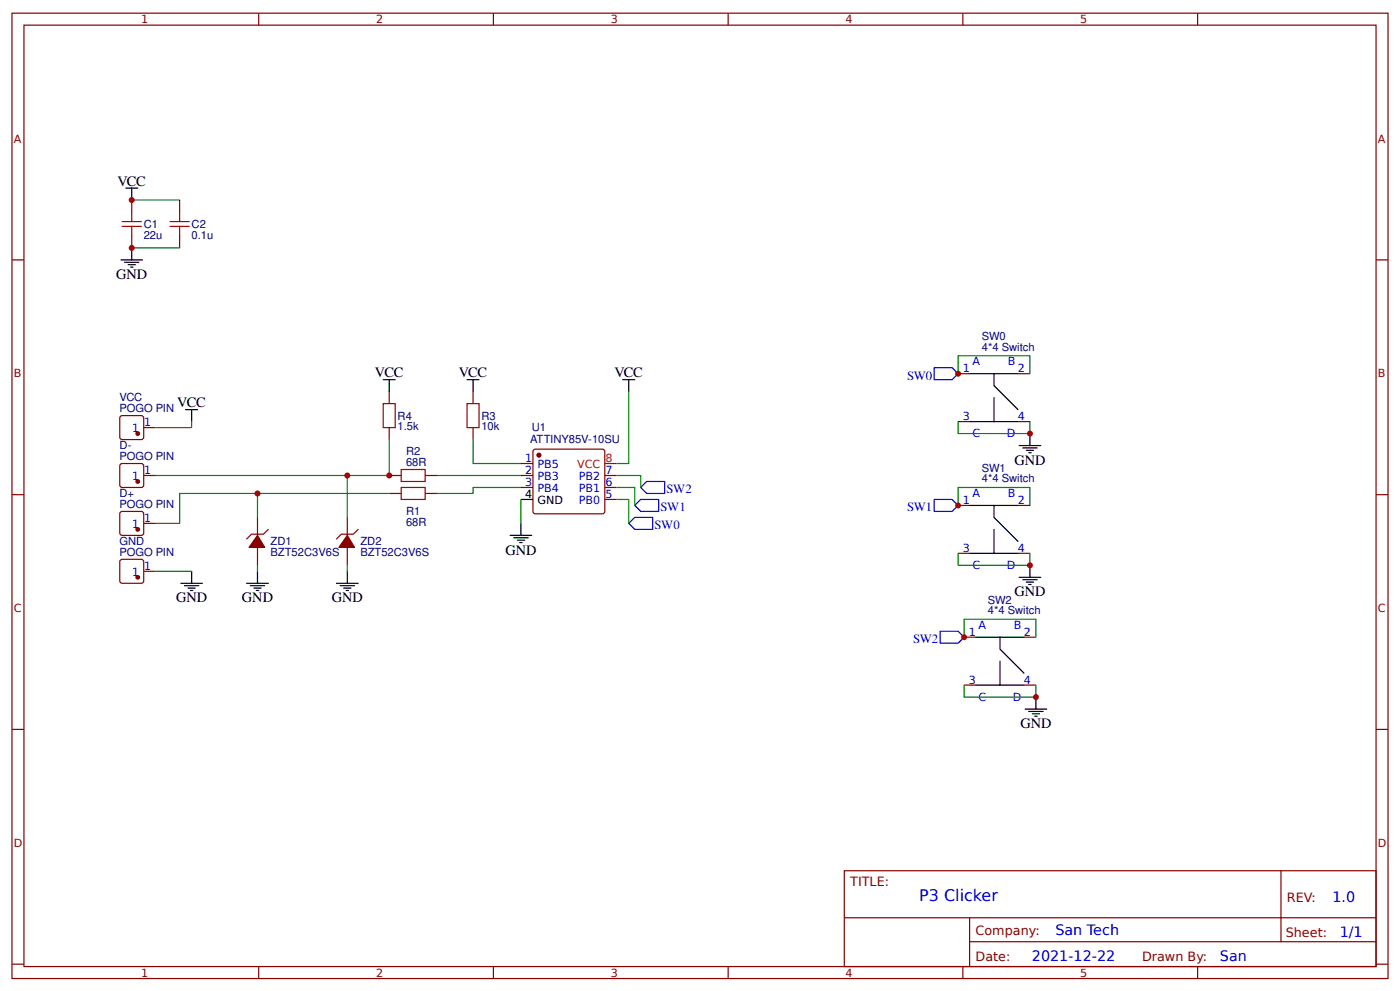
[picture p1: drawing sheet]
<svg xmlns="http://www.w3.org/2000/svg" width="309mm" height="219mm" viewBox="0 0 309 219" stroke-linecap="round" stroke-linejoin="round" font-family="sans-serif">
<g fill="none" stroke="#800" stroke-width=".26">
<path d="M2.6 2.9h304.1v213.3h-304.1zM5.3 5.6h298.7v207.9h-298.7zM57.1 2.9v2.7M109 2.9v2.7M160.9 2.9v2.7M212.7 2.9v2.7M264.6 2.9v2.7M2.6 57.4h2.7M29.1 44.2v2.6M29.1 52.1v2.7M39.7 44.2v2.6M39.7 52.1v2.7"/>
<path d="M304 57.4h2.7M26.7 91.9l4.5-.1 .5 .3v4.5l-.2 .4-4.5 .1-.5-.3v-4.5zM31.7 94.5h2.7M86 86.5v2.7M86 94.5v2.6M104.5 86.5v2.7M104.5 94.5v2.6M118 99.3h15.4l.2 .4-.1 13.5-.4 .3-15.1-.1-.3-.4v-13.3zM211.7 82.5h2.6M211.7 93.1h2.6M224.9 82.5h2.6M224.9 93.1h2.6"/>
<path d="M2.6 109.3h2.7M26.5 113.2l.5-.2h4.5l.2 .5v4.5l-.5 .3-4.5-.1-.2-.5zM26.5 102.7l.5-.3 4.5 .1 .2 .4v4.5l-.5 .3-4.5-.1-.2-.4zM31.7 105h2.7M31.7 115.6h2.7M56.9 114.3v4M59.3 116.9l-1.1 1.1h-2.6l-1.1 1.1M76.7 114.3v4M79.1 116.9l-1 1.1h-2.7l-1.1 1.1M86 105h2.6M86 109h2.6M93.9 105h2.7"/>
<path d="M93.9 109h2.7M115.1 102.4h2.6M115.1 105h2.6M115.1 107.7h2.6M133.6 105h2.7M133.6 107.7h2.7M133.6 110.3h2.7M211.7 111.7h2.6M224.9 111.7h2.6M304 109.3h2.7M26.5 123.8l.5-.2h4.5l.2 .5v4.5l-.5 .3-4.5-.1-.2-.5zM31.7 126.2h2.7"/>
<path d="M56.9 120.9v4M76.7 120.9v4M211.7 122.2h2.6M224.9 122.2h2.6M213 140.8h2.6M213 151.3h2.6M226.2 140.8h2.7M226.2 151.3h2.7M2.6 161.1h2.7M304 161.1h2.7M186.5 192.4h117.5v21.1h-117.5zM283 192.4v15.6"/>
<path d="M2.6 213h2.7M57.1 213.5v2.7M109 213.5v2.7M160.9 213.5v2.7M186.6 202.7h117.3M212.7 213.5v2.7M214.2 208h89.7M214.2 202.7v10.6M264.6 213.5v2.7M304 213h2.7"/>
</g>
<g fill="none" stroke="#000" stroke-width=".26">
<path d="M26.7 57.4h4.8M27.5 57.9h3.2M27.8 41.5h2.6M28.3 58.5h1.6M28.8 59h.6M29.1 41.5v2.7M29.1 54.8v2.6M41 90.5h2.7M42.3 90.5v2.6M84.7 83.9h2.6M86 83.9v2.6M103.2 83.9h2.6"/>
<path d="M104.5 83.9v2.6M137.6 83.9h2.6M138.9 83.9v2.6M214.3 82.5h10.6M214.3 93.1h10.6M219.6 82.5v2.7l5.3 5.3M219.6 87.8v5.3M225.2 98.4h4.7M226 99h3.1M226.7 99.5h1.6M227.5 95.8v2.6M112.7 118.3h4.8"/>
<path d="M113.5 118.8h3.2M114.3 119.3h1.6M114.8 119.9h.6M115.1 115.6v2.7M115.1 110.3h2.6M214.3 111.7h10.6M219.6 111.7v2.6l5.3 5.3M219.6 116.9v5.3M227.3 100h.5M40 128.9h4.7M40.7 129.4h3.2M41.5 129.9h1.6"/>
<path d="M42.1 130.4h.5M42.3 126.2v2.7M54.5 128.9h4.8M55.3 129.4h3.2M56.1 129.9h1.6M56.6 130.4h.5M56.9 126.2v2.7M74.3 128.9h4.8M75.1 129.4h3.2M75.9 129.9h1.6M76.5 130.4h.5M76.7 126.2v2.7"/>
<path d="M214.3 122.2h10.6M225.2 127.5h4.7M226 128.1h3.1M226.7 128.6h1.6M227.3 129.1h.5M227.5 124.9v2.6M215.6 140.8h10.6M215.6 151.3h10.6M220.9 140.8v2.6l5.3 5.3M220.9 146v5.3M226.5 156.6h4.7M227.3 157.2h3.2"/>
<path d="M228.1 157.7h1.6M228.6 158.2h.5M228.9 154v2.6"/>
</g>
<g fill="#800" stroke="#800" stroke-width=".26">
<path d="M76.7 118.3l1.6 2.6h-3.4z"/>
<path d="M56.9 118.3l1.6 2.6h-3.5z"/>
<circle cx="119.1" cy="100.5" r=".4"/>
<circle cx="30.4" cy="95.8" r=".4"/>
<circle cx="30.4" cy="116.9" r=".4"/>
<circle cx="30.4" cy="127.5" r=".4"/>
<circle cx="30.4" cy="106.4" r=".4"/>
</g>
<path d="M133.6 102.4h2.7" fill="none" stroke="#f00" stroke-width=".26"/>
<g fill="none" stroke="#080" stroke-width=".26">
<path d="M29.1 44.2h10.6M29.1 54.8h10.6M42.3 93.1v1.4h-7.9M86 97.1v7.9h-51.6M104.5 97.1v5.3h10.6M138.9 86.5v15.9h-2.6M211.7 93.1v2.7h15.8v-2.7M211.7 82.5v-3.9h15.8v3.9M56.9 109v5.3M76.7 105v9.3M86 109h-46.3v6.6h-5.3M96.6 105h18.5"/>
<path d="M115.1 107.7h-10.6v1.3h-7.9M115.1 110.3v5.3M136.3 105h5.3v2.7M136.3 107.7h3.9v4M136.3 110.3h2.6v5.3M211.7 111.7v-4h15.8v4M34.4 126.2h7.9M56.9 124.9v1.3M76.7 124.9v1.3M211.7 122.2v2.7h15.8v-2.7M213 140.8v-4h15.9v4M213 151.3v2.7h15.9v-2.7"/>
</g>
<path d="M27 48.9h4.2M27 50h4.2M29.1 46.8v2.1M29.1 50v2.1M37.6 48.9h4.2M37.6 50h4.2M39.7 46.8v2.1M39.7 50v2.1M84.7 89.2h2.6v5.3h-2.6zM103.2 89.2h2.6v5.3h-2.6zM88.6 103.7h5.3v2.7h-5.3zM88.6 107.7h5.3v2.6h-5.3z" fill="none" stroke="#a00000" stroke-width=".26"/>
<path d="M206.4 81.2h3.9l1.4 1.3-1.4 1.4h-3.9zM140.2 114.3h4v2.6h-4l-1.3-1.3zM141.6 107.7l1.3-1.3h3.9v2.6h-3.9zM141.6 110.3h3.9v2.7h-3.9l-1.4-1.3zM206.4 110.3h3.9l1.4 1.4-1.4 1.3h-3.9zM207.7 139.4h4l1.3 1.4-1.3 1.3h-4z" fill="none" stroke="#00f" stroke-width=".26"/>
<g fill="#c00">
<circle cx="86" cy="105" r=".66"/>
<circle cx="227.5" cy="95.8" r=".66"/>
<circle cx="211.7" cy="82.6" r=".66"/>
<circle cx="211.7" cy="111.7" r=".66"/>
<circle cx="213" cy="140.8" r=".66"/>
<circle cx="227.5" cy="124.9" r=".66"/>
<circle cx="228.9" cy="154" r=".66"/>
<circle cx="56.9" cy="109" r=".66"/>
<circle cx="29.1" cy="54.8" r=".66"/>
<circle cx="29.1" cy="44.2" r=".66"/>
<circle cx="76.7" cy="105" r=".66"/>
</g>
<text font-size="3.5" fill="#00f" x="203.1" y="199.1">P3 Clicker</text>
<g font-size="3.2">
<text x="25.9" y="41">VCC</text>
<text x="25.7" y="61.6">GND</text>
<text x="82.8" y="83.3">VCC</text>
<text x="101.3" y="83.3">VCC</text>
<text x="135.7" y="83.3">VCC</text>
<text x="39.2" y="90">VCC</text>
<text x="224.1" y="102.7">GND</text>
<text x="111.7" y="122.5">GND</text>
<text x="224.1" y="131.8">GND</text>
<text x="38.9" y="133.1">GND</text>
<text x="53.4" y="133.1">GND</text>
<text x="73.3" y="133.1">GND</text>
<text x="225.4" y="160.9">GND</text>
</g>
<g font-size="3.2" fill="#00f">
<text x="294.4" y="199.3">1.0</text>
<text x="233.2" y="206.5">San Tech</text>
<text x="296" y="207">1/1</text>
<text x="228" y="212.3">2021-12-22</text>
<text x="269.5" y="212.3">San</text>
</g>
<g font-size="2.8" fill="#00f">
<text x="200.4" y="83.9">SW0</text>
<text x="145.9" y="113">SW1</text>
<text x="147.2" y="109">SW2</text>
<text x="200.4" y="113">SW1</text>
<text x="144.6" y="116.9">SW0</text>
<text x="201.7" y="142.1">SW2</text>
</g>
<g font-size="2.8" fill="#800">
<text x="187.9" y="195.8">TITLE:</text>
<text x="284.3" y="199.3">REV:</text>
<text x="215.5" y="206.4">Company:</text>
<text x="284.1" y="206.9">Sheet:</text>
<text x="215.5" y="212.2">Date:</text>
<text x="252.3" y="212.3">Drawn By:</text>
</g>
<g font-size="2.5" fill="#800">
<text x="31.2" y="5.2">1</text>
<text x="83.1" y="5.2">2</text>
<text x="134.9" y="5.2">3</text>
<text x="186.8" y="5.2">4</text>
<text x="238.7" y="5.2">5</text>
<text x="3" y="31.5">A</text>
<text x="304.4" y="31.5">A</text>
<text x="3" y="83.3">B</text>
<text x="304.4" y="83.3">B</text>
<text x="3" y="135.2">C</text>
<text x="304.4" y="135.2">C</text>
<text x="3" y="187.1">D</text>
<text x="304.4" y="187.1">D</text>
<text x="31.2" y="215.8">1</text>
<text x="83.1" y="215.8">2</text>
<text x="134.9" y="215.8">3</text>
<text x="186.8" y="215.8">4</text>
<text x="238.7" y="215.8">5</text>
</g>
<g font-size="2.5" fill="#000080">
<text x="31.7" y="52.7">22u</text>
<text x="31.8" y="50.4">C1</text>
<text x="42.3" y="52.7">0.1u</text>
<text x="42.3" y="50.4">C2</text>
<text x="216.9" y="77.5">4*4 Switch</text>
<text x="216.9" y="75.1">SW0</text>
<text x="26.4" y="88.7">VCC</text>
<text x="26.4" y="91">POGO PIN</text>
<text x="87.8" y="95.1">1.5k</text>
<text x="87.8" y="92.7">R4</text>
<text x="106.4" y="95">10k</text>
<text x="106.4" y="92.7">R3</text>
<text x="117.5" y="95.3">U1</text>
<text x="26.4" y="101.6">POGO PIN</text>
<text x="26.4" y="99.3">D-</text>
<text x="89.7" y="100.5">R2</text>
<text x="117.1" y="98">ATTINY85V-10SU</text>
<text x="89.7" y="102.9">68R</text>
<text x="216.9" y="106.6">4*4 Switch</text>
<text x="216.9" y="104.2">SW1</text>
<text x="26.4" y="112.2">POGO PIN</text>
<text x="26.4" y="109.8">D+</text>
<text x="89.7" y="113.8">R1</text>
<text x="89.7" y="116.2">68R</text>
<text x="26.4" y="122.8">POGO PIN</text>
<text x="26.4" y="120.4">GND</text>
<text x="59.8" y="122.8">BZT52C3V6S</text>
<text x="59.8" y="120.5">ZD1</text>
<text x="79.6" y="122.8">BZT52C3V6S</text>
<text x="79.6" y="120.5">ZD2</text>
<text x="218.3" y="135.7">4*4 Switch</text>
<text x="218.3" y="133.3">SW2</text>
</g>
<g font-size="2.5" fill="#00f">
<text x="212.7" y="82.3">1</text>
<text x="214.8" y="80.7">A</text>
<text x="222.7" y="80.7">B</text>
<text x="224.9" y="82.3">2</text>
<text x="29.2" y="95.5">1</text>
<text x="31.9" y="94.2">1</text>
<text x="212.7" y="92.9">3</text>
<text x="224.9" y="92.9">4</text>
<text x="214.8" y="96.6">C</text>
<text x="222.5" y="96.6">D</text>
<text x="29.2" y="106.1">1</text>
<text x="31.9" y="104.8">1</text>
<text x="116" y="102.1">1</text>
<text x="116" y="104.8">2</text>
<text x="116" y="107.4">3</text>
<text x="118.7" y="103.5">PB5</text>
<text x="118.7" y="106.1">PB3</text>
<text x="127.9" y="106.1">PB2</text>
<text x="133.7" y="107.4">6</text>
<text x="133.7" y="104.8">7</text>
<text x="118.7" y="108.7">PB4</text>
<text x="127.9" y="111.4">PB0</text>
<text x="127.9" y="108.7">PB1</text>
<text x="133.7" y="110.1">5</text>
<text x="212.7" y="111.4">1</text>
<text x="214.8" y="109.8">A</text>
<text x="222.7" y="109.8">B</text>
<text x="224.9" y="111.4">2</text>
<text x="29.2" y="116.7">1</text>
<text x="31.9" y="115.4">1</text>
<text x="31.9" y="125.9">1</text>
<text x="212.7" y="122">3</text>
<text x="214.8" y="125.7">C</text>
<text x="222.5" y="125.7">D</text>
<text x="224.9" y="122">4</text>
<text x="29.2" y="127.3">1</text>
<text x="214.1" y="140.5">1</text>
<text x="216.2" y="138.9">A</text>
<text x="224" y="138.9">B</text>
<text x="226.2" y="140.5">2</text>
<text x="214.1" y="151.1">3</text>
<text x="216.2" y="154.8">C</text>
<text x="223.8" y="154.8">D</text>
<text x="226.2" y="151.1">4</text>
</g>
<g font-size="2.5" fill="#f00">
<text x="127.5" y="103.5">VCC</text>
<text x="133.7" y="102.1">8</text>
</g>
<g font-size="2.5">
<text x="116" y="110.1">4</text>
<text x="118.7" y="111.4">GND</text>
</g>
</svg>
